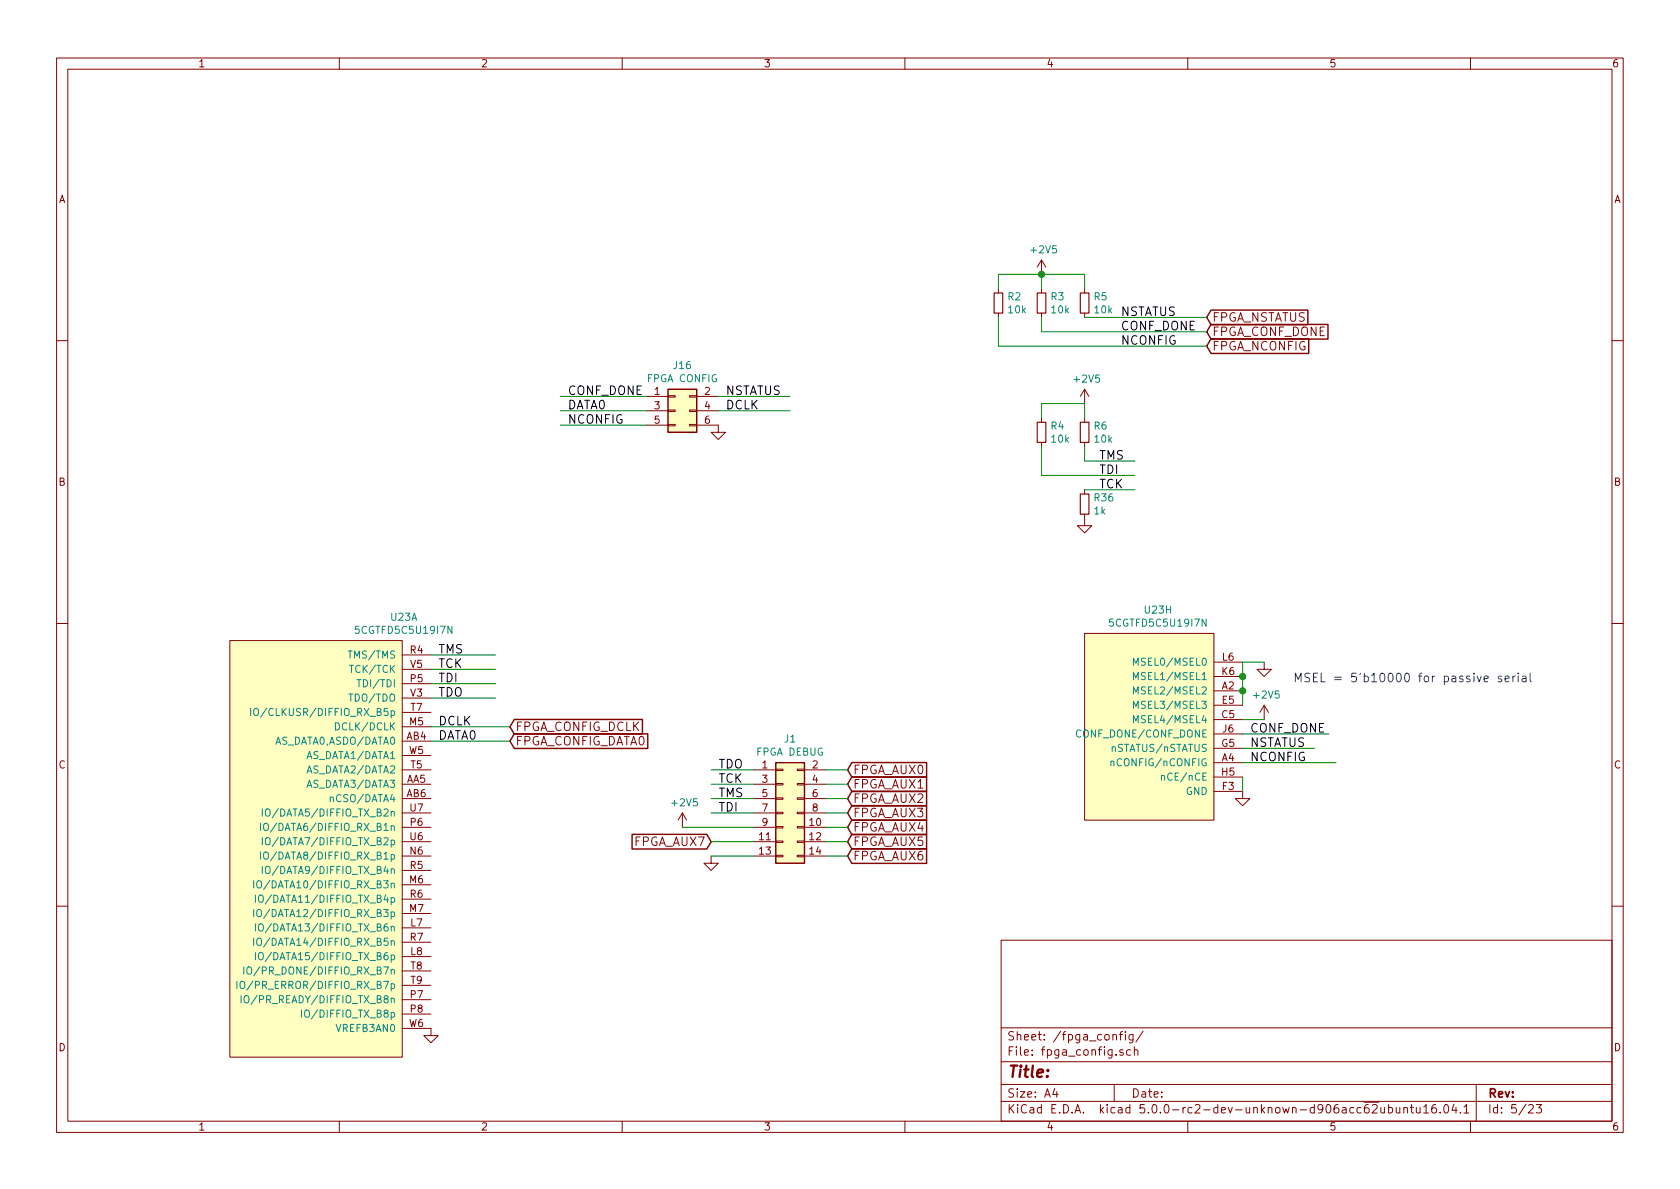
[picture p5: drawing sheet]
EESchema Schematic File Version 4
LIBS:ovc-cache
EELAYER 26 0
EELAYER END
$Descr A4 11693 8268
encoding utf-8
Sheet 5 23
Title ""
Date ""
Rev ""
Comp ""
Comment1 ""
Comment2 ""
Comment3 ""
Comment4 ""
$EndDescr
$Comp
L device:R_Small R36
U 1 1
P 7550 3500
F 0 "R36" H 7609 3546 50  0000 L CNN
F 1 "1k" H 7609 3455 50  0000 L CNN
F 2 "Resistors_SMD:R_0201" H 7550 3500 50  0001 C CNN
F 3 "" H 7550 3500 50  0001 C CNN
F 4 "digikey" H 7609 3646 50  0001 C CNN "D1"
F 5 "P1.00KAB" H 7609 3646 50  0001 C CNN "D1PN"
F 6 "Panasonic" H 7609 3646 50  0001 C CNN "MFN"
F 7 "ERJ-1GEF1001C" H 7609 3646 50  0001 C CNN "MPN"
	1    7550 3500
	1    0    0    -1  
$EndComp
$Comp
L power:GND #PWR03
U 1 1
P 7550 3600
F 0 "#PWR03" H 7550 3350 50  0001 C CNN
F 1 "GND" H 7555 3427 50  0001 C CNN
F 2 "" H 7550 3600 50  0001 C CNN
F 3 "" H 7550 3600 50  0001 C CNN
	1    7550 3600
	1    0    0    -1  
$EndComp
$Comp
L device:R_Small R2
U 1 1
P 6950 2100
F 0 "R2" H 7009 2146 50  0000 L CNN
F 1 "10k" H 7009 2055 50  0000 L CNN
F 2 "Resistors_SMD:R_0201" H 6950 2100 50  0001 C CNN
F 3 "" H 6950 2100 50  0001 C CNN
F 4 "digikey" H 7009 2246 50  0001 C CNN "D1"
F 5 "P10.0KAB" H 7009 2246 50  0001 C CNN "D1PN"
F 6 "Panasonic" H 7009 2246 50  0001 C CNN "MFN"
F 7 "ERJ-1GEF1002C" H 7009 2246 50  0001 C CNN "MPN"
	1    6950 2100
	1    0    0    -1  
$EndComp
$Comp
L device:R_Small R5
U 1 1
P 7550 2100
F 0 "R5" H 7609 2146 50  0000 L CNN
F 1 "10k" H 7609 2055 50  0000 L CNN
F 2 "Resistors_SMD:R_0201" H 7550 2100 50  0001 C CNN
F 3 "" H 7550 2100 50  0001 C CNN
F 4 "digikey" H 7609 2246 50  0001 C CNN "D1"
F 5 "P10.0KAB" H 7609 2246 50  0001 C CNN "D1PN"
F 6 "Panasonic" H 7609 2246 50  0001 C CNN "MFN"
F 7 "ERJ-1GEF1002C" H 7609 2246 50  0001 C CNN "MPN"
	1    7550 2100
	1    0    0    -1  
$EndComp
$Comp
L device:R_Small R3
U 1 1
P 7250 2100
F 0 "R3" H 7309 2146 50  0000 L CNN
F 1 "10k" H 7309 2055 50  0000 L CNN
F 2 "Resistors_SMD:R_0201" H 7250 2100 50  0001 C CNN
F 3 "" H 7250 2100 50  0001 C CNN
F 4 "digikey" H 7309 2246 50  0001 C CNN "D1"
F 5 "P10.0KAB" H 7309 2246 50  0001 C CNN "D1PN"
F 6 "Panasonic" H 7309 2246 50  0001 C CNN "MFN"
F 7 "ERJ-1GEF1002C" H 7309 2246 50  0001 C CNN "MPN"
	1    7250 2100
	1    0    0    -1  
$EndComp
$Comp
L device:R_Small R4
U 1 1
P 7250 3000
F 0 "R4" H 7309 3046 50  0000 L CNN
F 1 "10k" H 7309 2955 50  0000 L CNN
F 2 "Resistors_SMD:R_0201" H 7250 3000 50  0001 C CNN
F 3 "" H 7250 3000 50  0001 C CNN
F 4 "digikey" H 7309 3146 50  0001 C CNN "D1"
F 5 "P10.0KAB" H 7309 3146 50  0001 C CNN "D1PN"
F 6 "Panasonic" H 7309 3146 50  0001 C CNN "MFN"
F 7 "ERJ-1GEF1002C" H 7309 3146 50  0001 C CNN "MPN"
	1    7250 3000
	1    0    0    -1  
$EndComp
$Comp
L device:R_Small R6
U 1 1
P 7550 3000
F 0 "R6" H 7609 3046 50  0000 L CNN
F 1 "10k" H 7609 2955 50  0000 L CNN
F 2 "Resistors_SMD:R_0201" H 7550 3000 50  0001 C CNN
F 3 "" H 7550 3000 50  0001 C CNN
F 4 "digikey" H 7609 3146 50  0001 C CNN "D1"
F 5 "P10.0KAB" H 7609 3146 50  0001 C CNN "D1PN"
F 6 "Panasonic" H 7609 3146 50  0001 C CNN "MFN"
F 7 "ERJ-1GEF1002C" H 7609 3146 50  0001 C CNN "MPN"
	1    7550 3000
	1    0    0    -1  
$EndComp
$Comp
L 5cgtfd5_u484:5CGTFD5U19 U23
U 1 1
P 1600 5850
F 0 "U23" H 2811 7415 50  0000 C CNN
F 1 "5CGTFD5C5U19I7N" H 2811 7324 50  0000 C CNN
F 2 "BGA:INTEL_U484" H 1600 5850 50  0001 C CNN
F 3 "" H 1600 5850 50  0001 C CNN
F 4 "mouser" H 1600 5850 50  0001 C CNN "D1"
F 5 "989-5CGTFD5C5U19I7N" H 1600 5850 50  0001 C CNN "D1PN"
F 6 "Altera" H 1600 5850 50  0001 C CNN "MFN"
F 7 "5CGTFD5C5U19I7N" H 2811 7515 50  0001 C CNN "MPN"
	1    1600 5850
	1    0    0    -1  
$EndComp
$Comp
L power:GND #PWR021
U 1 1
P 3000 7150
F 0 "#PWR021" H 3000 6900 50  0001 C CNN
F 1 "GND" H 3005 6977 50  0001 C CNN
F 2 "" H 3000 7150 50  0001 C CNN
F 3 "" H 3000 7150 50  0001 C CNN
	1    3000 7150
	1    0    0    -1  
$EndComp
$Comp
L 5cgtfd5_u484:5CGTFD5U19 U23
U 8 1
P 7550 5000
F 0 "U23" H 8061 5765 50  0000 C CNN
F 1 "5CGTFD5C5U19I7N" H 8061 5674 50  0000 C CNN
F 2 "BGA:INTEL_U484" H 7550 5000 50  0001 C CNN
F 3 "" H 7550 5000 50  0001 C CNN
F 4 "mouser" H 7550 5000 50  0001 C CNN "D1"
F 5 "989-5CGTFD5C5U19I7N" H 7550 5000 50  0001 C CNN "D1PN"
F 6 "Altera" H 7550 5000 50  0001 C CNN "MFN"
F 7 "5CGTFD5C5U19I7N" H 8061 5865 50  0001 C CNN "MPN"
	8    7550 5000
	1    0    0    -1  
$EndComp
$Comp
L power:GND #PWR034
U 1 1
P 8650 5500
F 0 "#PWR034" H 8650 5250 50  0001 C CNN
F 1 "GND" H 8655 5327 50  0001 C CNN
F 2 "" H 8650 5500 50  0001 C CNN
F 3 "" H 8650 5500 50  0001 C CNN
	1    8650 5500
	1    0    0    -1  
$EndComp
$Comp
L power:+2V5 #PWR046
U 1 1
P 8800 5000
F 0 "#PWR046" H 8800 4850 50  0001 C CNN
F 1 "+2V5" H 8815 5173 50  0000 C CNN
F 2 "" H 8800 5000 50  0001 C CNN
F 3 "" H 8800 5000 50  0001 C CNN
	1    8800 5000
	1    0    0    -1  
$EndComp
$Comp
L power:GND #PWR073
U 1 1
P 8800 4600
F 0 "#PWR073" H 8800 4350 50  0001 C CNN
F 1 "GND" H 8805 4427 50  0001 C CNN
F 2 "" H 8800 4600 50  0001 C CNN
F 3 "" H 8800 4600 50  0001 C CNN
	1    8800 4600
	1    0    0    -1  
$EndComp
$Comp
L power:+2V5 #PWR074
U 1 1
P 7250 1900
F 0 "#PWR074" H 7250 1750 50  0001 C CNN
F 1 "+2V5" H 7265 2073 50  0000 C CNN
F 2 "" H 7250 1900 50  0001 C CNN
F 3 "" H 7250 1900 50  0001 C CNN
	1    7250 1900
	1    0    0    -1  
$EndComp
$Comp
L power:+2V5 #PWR075
U 1 1
P 7550 2800
F 0 "#PWR075" H 7550 2650 50  0001 C CNN
F 1 "+2V5" H 7565 2973 50  0000 C CNN
F 2 "" H 7550 2800 50  0001 C CNN
F 3 "" H 7550 2800 50  0001 C CNN
	1    7550 2800
	1    0    0    -1  
$EndComp
$Comp
L power:+2V5 #PWR077
U 1 1
P 4750 5750
F 0 "#PWR077" H 4750 5600 50  0001 C CNN
F 1 "+2V5" H 4765 5923 50  0000 C CNN
F 2 "" H 4750 5750 50  0001 C CNN
F 3 "" H 4750 5750 50  0001 C CNN
	1    4750 5750
	1    0    0    -1  
$EndComp
$Comp
L power:GND #PWR02
U 1 1
P 4950 5950
F 0 "#PWR02" H 4950 5700 50  0001 C CNN
F 1 "GND" H 4955 5777 50  0001 C CNN
F 2 "" H 4950 5950 50  0001 C CNN
F 3 "" H 4950 5950 50  0001 C CNN
	1    4950 5950
	1    0    0    -1  
$EndComp
$Comp
L Connector_Generic:Conn_02x07_Odd_Even J1
U 1 1
P 5450 5650
F 0 "J1" H 5500 6167 50  0000 C CNN
F 1 "FPGA DEBUG" H 5500 6076 50  0000 C CNN
F 2 "Pin_Headers:Pin_Header_Straight_2x07_Pitch2.54mm" H 5450 5650 50  0001 C CNN
F 3 "" H 5450 5650 50  0001 C CNN
F 4 "DNP" H 5500 6267 50  0001 C CNN "D1"
F 5 "DNP" H 5500 6267 50  0001 C CNN "D1PN"
F 6 "DNP" H 5500 6267 50  0001 C CNN "MFN"
F 7 "DNP" H 5500 6267 50  0001 C CNN "MPN"
	1    5450 5650
	1    0    0    -1  
$EndComp
$Comp
L power:GND #PWR0205
U 1 1
P 5000 2950
F 0 "#PWR0205" H 5000 2700 50  0001 C CNN
F 1 "GND" H 5005 2777 50  0001 C CNN
F 2 "" H 5000 2950 50  0001 C CNN
F 3 "" H 5000 2950 50  0001 C CNN
	1    5000 2950
	1    0    0    -1  
$EndComp
$Comp
L Connector_Generic:Conn_02x03_Odd_Even J16
U 1 1
P 4700 2850
F 0 "J16" H 4750 3167 50  0000 C CNN
F 1 "FPGA CONFIG" H 4750 3076 50  0000 C CNN
F 2 "Pin_Headers:Pin_Header_Straight_2x03_Pitch1.27mm" H 4700 2850 50  0001 C CNN
F 3 "" H 4700 2850 50  0001 C CNN
F 4 "DNP" H 4750 3267 50  0001 C CNN "D1"
F 5 "DNP" H 4750 3267 50  0001 C CNN "D1PN"
F 6 "DNP" H 4750 3267 50  0001 C CNN "MFN"
F 7 "DNP" H 4750 3267 50  0001 C CNN "MPN"
	1    4700 2850
	1    0    0    -1  
$EndComp
Text GLabel 3550 5050 2    60   Input ~ 0
FPGA_CONFIG_DCLK
Text GLabel 8400 2400 2    60   Input ~ 0
FPGA_NCONFIG
Text GLabel 8400 2200 2    60   Input ~ 0
FPGA_NSTATUS
Text Label 3050 4650 0    60   ~ 0
TCK
Text Label 3050 4750 0    60   ~ 0
TDI
Text Label 3050 4850 0    60   ~ 0
TDO
Text Label 3050 4550 0    60   ~ 0
TMS
Text Label 7650 3400 0    60   ~ 0
TCK
Text Label 8700 5200 0    60   ~ 0
NSTATUS
Text Label 7800 2200 0    60   ~ 0
NSTATUS
Text Label 8700 5100 0    60   ~ 0
CONF_DONE
Text GLabel 8400 2300 2    60   Input ~ 0
FPGA_CONF_DONE
Text Label 7800 2300 0    60   ~ 0
CONF_DONE
Text Label 7800 2400 0    60   ~ 0
NCONFIG
Text Label 8700 5300 0    60   ~ 0
NCONFIG
Text Label 5000 5450 0    60   ~ 0
TCK
Text Label 5000 5550 0    60   ~ 0
TMS
Text Label 5000 5350 0    60   ~ 0
TDO
Text Label 5000 5650 0    60   ~ 0
TDI
Text Label 7650 3200 0    60   ~ 0
TMS
Text Label 7650 3300 0    60   ~ 0
TDI
Text Notes 9000 4750 0    60   ~ 0
MSEL = 5'b10000 for passive serial
Text GLabel 3550 5150 2    60   Input ~ 0
FPGA_CONFIG_DATA0
Text GLabel 5900 5350 2    60   Input ~ 0
FPGA_AUX0
Text GLabel 5900 5450 2    60   Input ~ 0
FPGA_AUX1
Text GLabel 5900 5550 2    60   Input ~ 0
FPGA_AUX2
Text GLabel 5900 5650 2    60   Input ~ 0
FPGA_AUX3
Text GLabel 5900 5750 2    60   Input ~ 0
FPGA_AUX4
Text GLabel 5900 5850 2    60   Input ~ 0
FPGA_AUX5
Text GLabel 5900 5950 2    60   Input ~ 0
FPGA_AUX6
Text GLabel 4950 5850 0    60   Input ~ 0
FPGA_AUX7
Text Label 5050 2750 0    60   ~ 0
NSTATUS
Text Label 3950 2750 0    60   ~ 0
CONF_DONE
Text Label 3950 2950 0    60   ~ 0
NCONFIG
Text Label 3050 5050 0    60   ~ 0
DCLK
Text Label 3050 5150 0    60   ~ 0
DATA0
Text Label 3950 2850 0    60   ~ 0
DATA0
Text Label 5050 2850 0    60   ~ 0
DCLK
Wire Wire Line
	3000 4650 3450 4650
Wire Wire Line
	3000 4750 3450 4750
Wire Wire Line
	3000 4850 3450 4850
Wire Wire Line
	3000 4550 3450 4550
Wire Wire Line
	7900 3400 7550 3400
Wire Wire Line
	4750 5750 5250 5750
Wire Wire Line
	8650 5200 9150 5200
Wire Wire Line
	7550 2200 8400 2200
Wire Wire Line
	8650 5100 9250 5100
Wire Wire Line
	8400 2300 7250 2300
Wire Wire Line
	7250 2300 7250 2200
Wire Wire Line
	7550 1900 7550 2000
Wire Wire Line
	6950 1900 7250 1900
Wire Wire Line
	7250 1900 7250 2000
Wire Wire Line
	6950 2200 6950 2400
Wire Wire Line
	6950 2400 8400 2400
Wire Wire Line
	8650 5300 9300 5300
Wire Wire Line
	6950 2000 6950 1900
Wire Wire Line
	4950 5450 5250 5450
Wire Wire Line
	4950 5550 5250 5550
Wire Wire Line
	4950 5350 5250 5350
Wire Wire Line
	4950 5650 5250 5650
Wire Wire Line
	7550 3100 7550 3200
Wire Wire Line
	7550 3200 7900 3200
Wire Wire Line
	7250 3100 7250 3300
Wire Wire Line
	7250 3300 7900 3300
Wire Wire Line
	7250 2900 7250 2800
Wire Wire Line
	7250 2800 7550 2800
Wire Wire Line
	7550 2800 7550 2900
Wire Wire Line
	8650 5000 8800 5000
Wire Wire Line
	8650 4600 8650 4700
Wire Wire Line
	8650 4600 8800 4600
Wire Wire Line
	8650 5500 8650 5400
Wire Wire Line
	4950 5950 5250 5950
Wire Wire Line
	5900 5350 5750 5350
Wire Wire Line
	5900 5450 5750 5450
Wire Wire Line
	5900 5550 5750 5550
Wire Wire Line
	5900 5650 5750 5650
Wire Wire Line
	5900 5750 5750 5750
Wire Wire Line
	5900 5850 5750 5850
Wire Wire Line
	5900 5950 5750 5950
Wire Wire Line
	4950 5850 5250 5850
Wire Wire Line
	3900 2750 4500 2750
Wire Wire Line
	4500 2850 3900 2850
Wire Wire Line
	3900 2950 4500 2950
Wire Wire Line
	3000 5050 3550 5050
Wire Wire Line
	3550 5150 3000 5150
Wire Wire Line
	5000 2750 5500 2750
Wire Wire Line
	5000 2850 5500 2850
Connection ~ 7250 1900
Connection ~ 8650 4700
Connection ~ 8650 4800
Wire Wire Line
	7250 1900 7550 1900
Wire Wire Line
	8650 4700 8650 4800
Wire Wire Line
	8650 4800 8650 4900
$EndSCHEMATC
